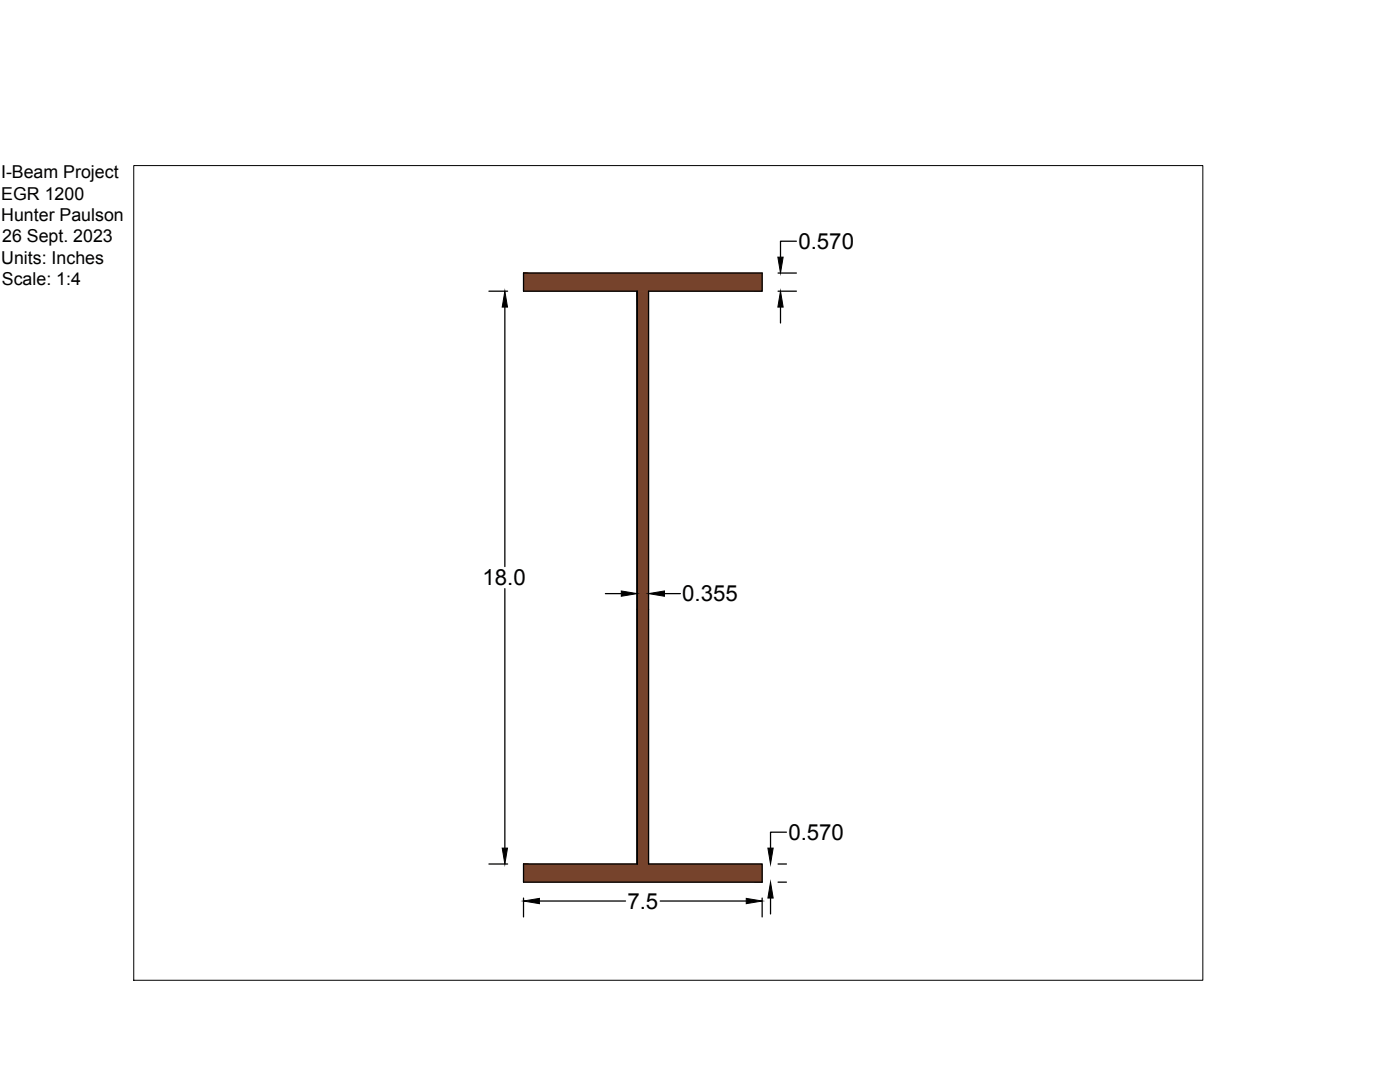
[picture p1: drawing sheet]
<svg xmlns="http://www.w3.org/2000/svg" width="279mm" height="216mm" viewBox="0 0 279 216" stroke-linecap="round" stroke-linejoin="round" font-family="sans-serif">
<!-- layer: 0 -->
<g fill="#76432c" stroke="#76432c" stroke-width=".2">
<path d="M104.5 54.5l47.6 3.6v-3.6zM104.5 54.5l47.6 3.6h-47.6z"/>
<path d="M127.2 58.1l2.2 114.3v-114.3zM127.2 58.1l2.2 114.3h-2.2z"/>
<path d="M104.5 172.4l47.6 3.6v-3.6zM104.5 172.4l47.6 3.6h-47.6z"/>
</g>
<g fill="none" stroke="#000" stroke-width=".25">
<path d="M97.6 58.1h3.7M127.2 58.1h-22.7v-3.6h47.6v3.6h-22.7v114.3h22.7v3.6h-47.6v-3.6h22.7M155.3 54.5h3.6M155.3 58.1h3.6M158.9 48.1h-3.1v3.2M100.8 61.3v51.8M155.8 61.3v3.2M100.8 117.5v51.7M120.8 118.4h3.2M132.6 118.4h3.2M127.2 121.6h.1M97.6 172.4h3.7"/>
<path d="M104.5 179.2v3.8M107.7 179.8h17.1M127.2 172.4v-114.3v114.3M131.8 179.8h17.1M152.1 179.2v3.8M153.8 179.2v3.2M155.3 176h1.7M155.3 172.4h1.7M157 166.1h-3.2v3.1"/>
</g>
<path d="M155.2 51.3h1.1l-.5 3.2zM100.8 58.1l.5 3.2h-1.1zM155.8 58.1l.5 3.2h-1.1zM124 117.9l3.2 .5-3.2 .6zM129.4 118.4l3.2-.5v1.1zM100.2 169.2h1.1l-.5 3.2zM104.5 179.8l3.2-.5v1zM148.9 179.3l3.2 .5-3.2 .5zM153.8 176l.5 3.2h-1.1zM153.2 169.2h1.1l-.5 3.2z" fill="#000" stroke="#000" stroke-width=".2"/>
<path d="M26.7 33h213.4v162.6h-213.4z" fill="none" stroke="#000" stroke-width=".2"/>
<g font-size="4.4">
<text x="159.3" y="49.7">0.570</text>
<text x="96.3" y="116.8">18.0</text>
<text x="136.2" y="120">0.355</text>
<text x="157.3" y="167.6">0.570</text>
<text x="125.2" y="181.4">7.5</text>
</g>
<g font-size="3.5">
<text x=".2" y="35.6">I-Beam Project</text>
<text x=".3" y="39.9">EGR 1200</text>
<text x=".3" y="44.1">Hunter Paulson</text>
<text x=".3" y="52.6">Units: Inches</text>
<text x=".4" y="48.4">26 Sept. 2023</text>
<text x=".4" y="56.9">Scale: 1:4</text>
</g>
</svg>
